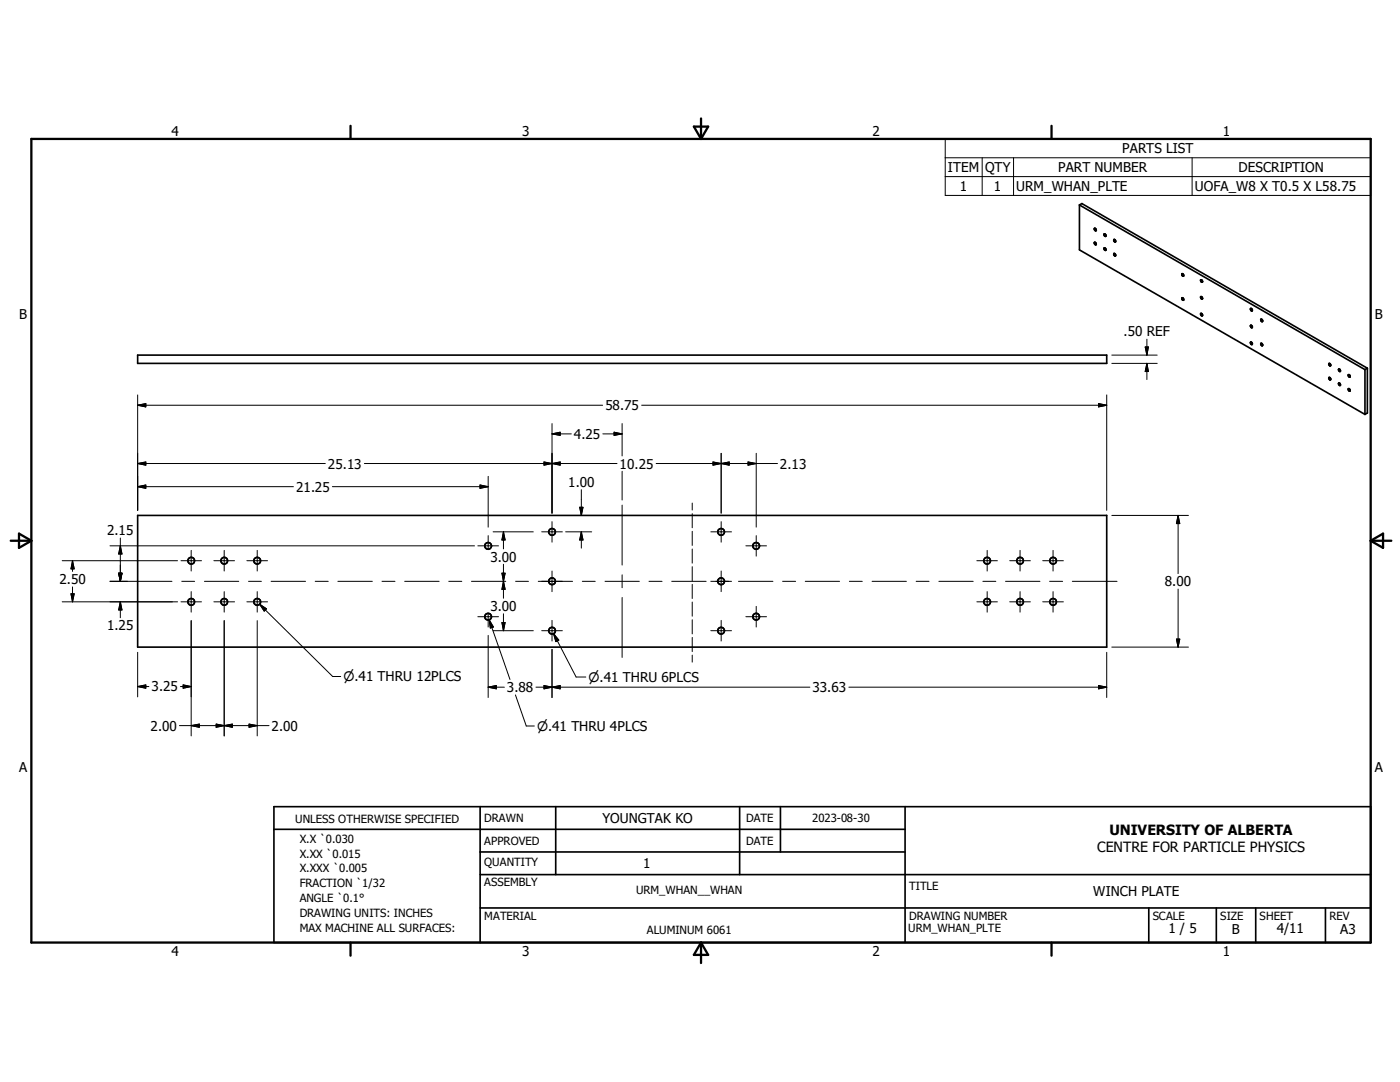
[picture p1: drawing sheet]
<svg xmlns="http://www.w3.org/2000/svg" width="279mm" height="216mm" viewBox="0 0 279 216" stroke-linecap="round" stroke-linejoin="round" font-family="sans-serif">
<g fill="none" stroke="#000" stroke-width=".33">
<path d="M215.4 40.9v9l57 32.8M215.4 40.9l57 32.9M215.4 40.9l.5-.3 57 32.9M218.4 48.4a.23 .23 0 0 1 .3 .1 .23 .23 0 0 1-.1 .3zM218.5 45.5a.28 .28 0 0 1 .3 .3 .28 .28 0 0 1-.2 .3l-.2-.2zM220.3 49.5a.26 .26 0 0 1 .4 .1 .26 .26 0 0 1-.1 .4zM222.3 47.8a.24 .24 0 0 1 .3 .1 .24 .24 0 0 1-.2 .3zM222.3 50.6a.28 .28 0 0 1 .3 .2 .28 .28 0 0 1-.1 .3l-.2-.2zM235.9 54.6a.26 .26 0 0 1 .3 .2 .26 .26 0 0 1-.1 .3l-.2-.2zM239.6 55.9h.3l.1 .3a.28 .28 0 0 1-.3 0 .28 .28 0 0 1-.1-.3zM239.7 59.2a.26 .26 0 0 1 .3 .2 .26 .26 0 0 1-.2 .3l-.2-.2zM27.5 70.9h193.4v1.6h-193.4z"/>
<path d="M249.6 68.3h.2l.1 .4a.27 .27 0 0 1-.3-.1 .27 .27 0 0 1 0-.3zM249.6 61.6a.25 .25 0 0 1 .3 .1 .25 .25 0 0 1-.1 .4zM249.6 64.9a.25 .25 0 0 1 .3 .2 .25 .25 0 0 1-.1 .3zM251.6 63.7l.3 .1 .1 .3a.27 .27 0 0 1-.3 0 .27 .27 0 0 1-.1-.4zM251.6 68.5a.23 .23 0 0 1 .4 .2 .23 .23 0 0 1-.2 .3zM265.2 72.6a.23 .23 0 0 1 .4 .1 .23 .23 0 0 1-.3 .3zM265.2 75.4a.25 .25 0 0 1 .3 .1 .25 .25 0 0 1-.1 .3zM267.1 76.5a.26 .26 0 0 1 .3 .1 .26 .26 0 0 1 0 .3zM267.1 73.7a.26 .26 0 0 1 .3 .1 .26 .26 0 0 1 0 .3zM269.1 74.8a.26 .26 0 0 1 .3 .1 .26 .26 0 0 1-.1 .4zM269.1 77.6h.2l.2 .4a.28 .28 0 0 1-.4-.1 .28 .28 0 0 1 0-.3zM272.4 73.8v8.9"/>
<path d="M272.9 73.5v8.9l-.5 .3M272.9 73.5l-.5 .3M27.5 102.8h193.4v26.3h-193.4zM54.7 165.5h125.9M54.7 161h218.9v27.1h-218.9zM95.8 170h84.8M95.8 174.5h177.8M95.8 161v27.1M110.9 161v13.5M147.6 161v13.5M155.8 161v9M180.6 161v27.1"/>
<path d="M95.8 181.2h177.8M229.3 181.2v6.9M242.7 181.2v6.9M250.6 181.2v6.9M264.5 181.2v6.9"/>
<circle cx="220.5" cy="46.9" r=".25"/>
<circle cx="236" cy="59.6" r=".25"/>
<circle cx="239.8" cy="62.7" r=".24"/>
<circle cx="38.2" cy="111.9" r=".67"/>
<circle cx="44.7" cy="111.9" r=".67"/>
<circle cx="51.3" cy="111.9" r=".67"/>
<circle cx="97.4" cy="108.9" r=".67"/>
<circle cx="110.2" cy="106.1" r=".66"/>
<circle cx="110.2" cy="116" r=".67"/>
<circle cx="143.9" cy="106.1" r=".67"/>
<circle cx="143.9" cy="116" r=".67"/>
<circle cx="150.9" cy="108.9" r=".67"/>
<circle cx="197" cy="111.9" r=".67"/>
<circle cx="203.6" cy="111.9" r=".67"/>
<circle cx="210.2" cy="111.9" r=".67"/>
<circle cx="38.2" cy="120.1" r=".66"/>
<circle cx="44.8" cy="120.1" r=".67"/>
<circle cx="51.3" cy="120.1" r=".66"/>
<circle cx="97.4" cy="123.1" r=".67"/>
<circle cx="110.2" cy="125.8" r=".66"/>
<circle cx="143.9" cy="125.8" r=".67"/>
<circle cx="150.9" cy="123" r=".67"/>
<circle cx="197" cy="120.1" r=".67"/>
<circle cx="203.6" cy="120.1" r=".67"/>
<circle cx="210.2" cy="120.1" r=".66"/>
</g>
<g fill="none" stroke="#000" stroke-width=".46">
<path d="M6.3 27.7h267.3v160.4h-267.3zM70 25.1v2.6M138.5 25.3h2.8l-1.4 2.4zM139.9 23.6v4.1M209.9 25.1v2.6M2.1 107.9h4.2M3.8 106.5l2.5 1.4-2.5 1.4zM273.6 107.9h4.1M273.6 107.9l2.4-1.4v2.8zM70 188.1v2.6M139.9 188.1v4.1M139.9 188.1l1.4 2.4h-2.8z"/>
<path d="M209.9 188.1v2.6"/>
</g>
<g fill="none" stroke="#000" stroke-width=".2">
<path d="M188.6 27.7h85v11.3h-85zM188.6 31.5h85M188.6 35.2h85M196 31.5v7.5M202.3 31.5v7.5M237.9 31.5v7.5M27.5 78.8v23M220.9 78.8v23M221.9 70.9h9M221.9 72.5h9M228.6 69.2h.6l-.3 1.7zM228.9 67.7v3.2"/>
<path d="M228.9 72.5v3.2M228.9 72.5l.3 1.6h-.6zM27.5 80.9l1.6-.4v.7zM27.5 92.5l1.6-.3v.6zM27.5 97.1l1.6-.3v.6zM27.5 92.5h37.4M27.5 80.9h92.8M27.5 97.1h31.1M66.3 97.1h31.1M72.7 92.5h50.4M95.8 96.8l1.6 .3-1.6 .3zM97.4 95.1v10.1"/>
<path d="M108.6 92.2l1.6 .3-1.6 .3zM110.2 84.5v17.9M110.2 92.5l1.6-.3v.6zM110.2 86.6l1.6-.4v.7zM110.2 86.6h3.8M116 97.7v5.1M120.3 86.6h3.9M122.6 86.2l1.6 .4-1.6 .3zM124.2 84.5v6.5M124.2 94v5.8M128.1 80.9h92.8M131 92.5h24.2"/>
<path d="M142.3 92.2l1.6 .3-1.6 .3zM143.9 90.5v11.9M143.9 92.5l1.6-.3v.6zM149.3 92.2l1.6 .3-1.6 .3zM150.9 90.5v14.7M219.2 80.5l1.7 .4-1.7 .3zM12.4 111.9h23M14.2 118.5h.6l-.3 1.6zM14.5 111.9v2.1M14.5 117.1v3M14.5 111.9l.3 1.6h-.6zM22 116h12.3"/>
<path d="M22 108.9h72.7M23.7 114.4h.6l-.3 1.6zM24 107.4v8.6M24 108.9l.3 1.6h-.6zM36.1 111.9h4.1M36.3 116h2.5M38.2 109.8v4.1M38.2 118.1v4M40.8 116h6.8M42.7 111.9h4.1M44.7 109.8v4.1M44.7 118.1v4"/>
<path d="M49.3 111.9h4.1M49.6 116h2.6M51.3 109.8v4.1M51.3 118.1v4M54.1 116h6.9M62.9 116h2.6M67.4 116h6.9M76.2 116h2.6M80.8 116h6.8M89.6 116h2.6M94.1 116h6.8M95.4 108.9h4.1"/>
<path d="M97.4 106.9v2.6M98.4 106.1h8M100.2 114.4h.6l-.3 1.6zM100.5 106.1v3.4M100.5 112.6v6.8M100.5 106.1l.3 1.6h-.6zM100.5 116l.3 1.6h-.6zM102.9 116h2.6M107.4 116h6.9M108.1 106.1h4.1M110.2 104.1v4.1M110.2 113.9v4.2"/>
<path d="M112.9 106.1h5.2M115.7 101.2h.6l-.3 1.6zM116 106.1l.3 1.6h-.6zM116 106.1v3.3M116.2 116h2.6M120.8 116h6.8M124.2 100.8v11.9M124.2 114.7v2.6M124.2 119.2v12M129.5 116h2.6M134.1 116h6.8M138.1 100.4v1.4"/>
<path d="M138.1 102.5v2.8M138.1 106v2.8M138.1 109.6v2.8M138.1 113.1v2.8M138.1 116.6v2.8M141.9 106.1h4.1M141.9 116h4.1M143.9 104.1v4.1M143.9 113.9v4.2M147.4 116h6.8M148.9 108.9h4.1M150.9 106.9v4.1"/>
<path d="M156.2 116h2.6M160.7 116h6.9M169.5 116h2.6M174 116h6.9M182.8 116h2.6M187.4 116h6.8M195 111.9h4M196.1 116h2.6M197 109.8v4.1M197 118.1v4M200.7 116h6.8M201.5 111.9h4.1"/>
<path d="M203.6 109.8v4.1M203.6 118.1v4M208.1 111.9h4.1M209.5 116h2.6M210.2 109.8v4.1M210.2 118.1v4M214 116h8.9M221.9 102.8h15.3M235.1 102.8v11.7M235.1 117.5v11.6M235.1 102.8l.3 1.7h-.6zM12.4 120.1h23"/>
<path d="M24 120.1v3.2M24 120.1l.3 1.6h-.6zM27.5 137h2.2M27.5 137l1.6-.3v.6zM27.5 130.2v8.9M36 137h2.2M36.1 120.1h4.1M36.6 136.7l1.6 .3-1.6 .3zM38.2 123.8v23M42.7 120.1h4.1M44.7 123.8v23M49.3 120.1h4.1"/>
<path d="M51.3 123.8v23M51.8 120.6l14.6 14.4h1.6M51.8 120.6l1.4 .9-.5 .4zM95.4 123.1h4.1M97.4 122.5v2.6M97.4 126.8v12.4M97.4 137.1h3.3M97.4 137.1l1.7-.3v.7zM97.6 123.7l4.2 11.9M97.6 123.7l.9 1.4-.6 .2zM98.4 125.8h8M100.2 124.2h.6l-.3 1.6z"/>
<path d="M100.5 122.5v3.3M102.9 138.7l2.1 6.2h1.6M107 137.1h54.6M108.1 125.8h4.1M108.6 136.8l1.6 .3-1.6 .4zM110.2 123.8v4.1M110.2 129.6v9.6M110.2 137.1l1.6-.3v.7zM110.5 126.4l4.5 8.7h1.9M110.5 126.4l1 1.3-.6 .3zM138.1 120.1v2.9M138.1 123.7v2.8"/>
<path d="M138.1 127.2v2.8M138.1 130.7v1.4M141.9 125.8h4.1M143.9 123.8v4.1M148.9 123.1h4.1M150.9 121v4.1M169.4 137.1h51.5M195 120.1h4M201.5 120.1h4.1M208.1 120.1h4.1M219.2 136.8l1.7 .3-1.7 .4zM220.9 130.2v9"/>
<path d="M221.9 129.1h15.3M234.8 127.5h.6l-.3 1.6zM35.8 144.8h17.9M38.2 144.8l1.6-.3v.6zM43.1 144.5l1.6 .3-1.6 .3zM44.7 144.8l1.7-.3v.6zM49.7 144.5l1.6 .3-1.6 .3z"/>
</g>
<g fill="#000" stroke="#000" stroke-width=".2">
<path d="M228.6 69.2h.6l-.3 1.7zM228.9 72.5l.3 1.6h-.6zM27.5 92.5l1.6-.3v.6zM27.5 80.9l1.6-.4v.7zM27.5 97.1l1.6-.3v.6zM95.8 96.8l1.6 .3-1.6 .3zM108.6 92.2l1.6 .3-1.6 .3zM110.2 92.5l1.6-.3v.6zM110.2 86.6l1.6-.4v.7zM122.6 86.2l1.6 .4-1.6 .3zM142.3 92.2l1.6 .3-1.6 .3zM143.9 92.5l1.6-.3v.6z"/>
<path d="M149.3 92.2l1.6 .3-1.6 .3zM219.2 80.5l1.7 .4-1.7 .3zM14.2 118.5h.6l-.3 1.6zM14.5 111.9l.3 1.6h-.6zM23.7 114.4h.6l-.3 1.6zM24 108.9l.3 1.6h-.6zM100.2 114.4h.6l-.3 1.6zM100.5 106.1l.3 1.6h-.6zM100.5 116l.3 1.6h-.6zM115.7 101.2h.6l-.3 1.6zM116 106.1l.3 1.6h-.6zM235.1 102.8l.3 1.7h-.6z"/>
<path d="M24 120.1l.3 1.6h-.6zM27.5 137l1.6-.3v.6zM36.6 136.7l1.6 .3-1.6 .3zM51.8 120.6l1.4 .9-.5 .4zM97.6 123.7l.9 1.4-.6 .2zM97.4 137.1l1.7-.3v.7zM100.2 124.2h.6l-.3 1.6zM108.6 136.8l1.6 .3-1.6 .4zM110.5 126.4l1 1.3-.6 .3zM110.2 137.1l1.6-.3v.7zM219.2 136.8l1.7 .3-1.7 .4zM234.8 127.5h.6l-.3 1.6z"/>
<path d="M38.2 144.8l1.6-.3v.6zM43.1 144.5l1.6 .3-1.6 .3zM44.7 144.8l1.7-.3v.6zM49.7 144.5l1.6 .3-1.6 .3z"/>
</g>
<g font-size="2.8">
<text x="221.4" y="166.5">UNIVERSITY OF ALBERTA</text>
<text x="218.9" y="170">CENTRE FOR PARTICLE PHYSICS</text>
</g>
<g font-size="2.7">
<text x="34.2" y="27.1">4</text>
<text x="104.2" y="27.1">3</text>
<text x="174.1" y="27.1">2</text>
<text x="244" y="27.1">1</text>
<text x="189.2" y="34.3">ITEM</text>
<text x="196.6" y="34.4">QTY</text>
<text x="211.2" y="34.3">PART NUMBER</text>
<text x="224" y="30.6">PARTS LIST</text>
<text x="247.2" y="34.4">DESCRIPTION</text>
<text x="191.6" y="38.1">1</text>
<text x="198.4" y="38.1">1</text>
<text x="202.8" y="38.1">URM_WHAN_PLTE</text>
<text x="238.5" y="38.1">UOFA_W8 X T0.5 X L58.75</text>
<text x="3.8" y="63.7">B</text>
<text x="274.4" y="63.7">B</text>
<text x="224.2" y="67.1">.50 REF</text>
<text x="120.8" y="81.9">58.75</text>
<text x="114.6" y="87.5">4.25</text>
<text x="65.4" y="93.5">25.13</text>
<text x="123.7" y="93.5">10.25</text>
<text x="155.7" y="93.5">2.13</text>
<text x="59.1" y="98.1">21.25</text>
<text x="113.4" y="97.2">1.00</text>
<text x="21.4" y="106.8">2.15</text>
<text x="97.9" y="112.1">3.00</text>
<text x="11.9" y="116.5">2.50</text>
<text x="232.5" y="117">8.00</text>
<text x="21.4" y="125.8">1.25</text>
<text x="97.9" y="121.9">3.00</text>
<text x="30.2" y="138">3.25</text>
<text x="101.2" y="138.1">3.88</text>
<text x="162.1" y="138.1">33.63</text>
<text x="30.1" y="145.8">2.00</text>
<text x="54.2" y="145.8">2.00</text>
<text x="3.8" y="154">A</text>
<text x="274.4" y="154">A</text>
<text x="120.2" y="164.2">YOUNGTAK KO</text>
<text x="128.4" y="173.2">1</text>
<text x="218.2" y="178.8">WINCH PLATE</text>
<text x="34.2" y="190.7">4</text>
<text x="104.2" y="190.7">3</text>
<text x="174.1" y="190.7">2</text>
<text x="233.2" y="186.3">1 / 5</text>
<text x="244" y="190.7">1</text>
<text x="245.9" y="186.4">B</text>
<text x="254.8" y="186.3">4/11</text>
<text x="267.5" y="186.4">A3</text>
</g>
<g font-size="2.6">
<text x="68.5" y="136">n.41 THRU 12PLCS</text>
<text x="117.4" y="136">n.41 THRU 6PLCS</text>
<text x="107.2" y="145.8">n.41 THRU 4PLCS</text>
</g>
<g font-size="2.3">
<text x="58.9" y="164.3">UNLESS OTHERWISE SPECIFIED</text>
<text x="96.6" y="164">DRAWN</text>
<text x="148.9" y="164">DATE</text>
<text x="162.1" y="164">2023-08-30</text>
<text x="59.8" y="168.2">X.X `0.030</text>
<text x="59.8" y="171.1">X.XX `0.015</text>
<text x="96.6" y="168.6">APPROVED</text>
<text x="96.6" y="172.8">QUANTITY</text>
<text x="148.9" y="168.6">DATE</text>
<text x="59.8" y="174.1">X.XXX `0.005</text>
<text x="59.8" y="177">FRACTION `1/32</text>
<text x="59.8" y="180">ANGLE `0.1°</text>
<text x="96.6" y="176.9">ASSEMBLY</text>
<text x="127" y="178.4">URM_WHAN__WHAN</text>
<text x="181.4" y="177.7">TITLE</text>
<text x="59.8" y="182.9">DRAWING UNITS: INCHES</text>
<text x="59.8" y="185.9">MAX MACHINE ALL SURFACES:</text>
<text x="96.6" y="183.6">MATERIAL</text>
<text x="181.4" y="183.6">DRAWING NUMBER</text>
<text x="230.1" y="183.6">SCALE</text>
<text x="243.5" y="183.6">SIZE</text>
<text x="251.4" y="183.6">SHEET</text>
<text x="265.3" y="183.6">REV</text>
<text x="129.1" y="186.3">ALUMINUM 6061</text>
<text x="181.3" y="186">URM_WHAN_PLTE</text>
</g>
</svg>
